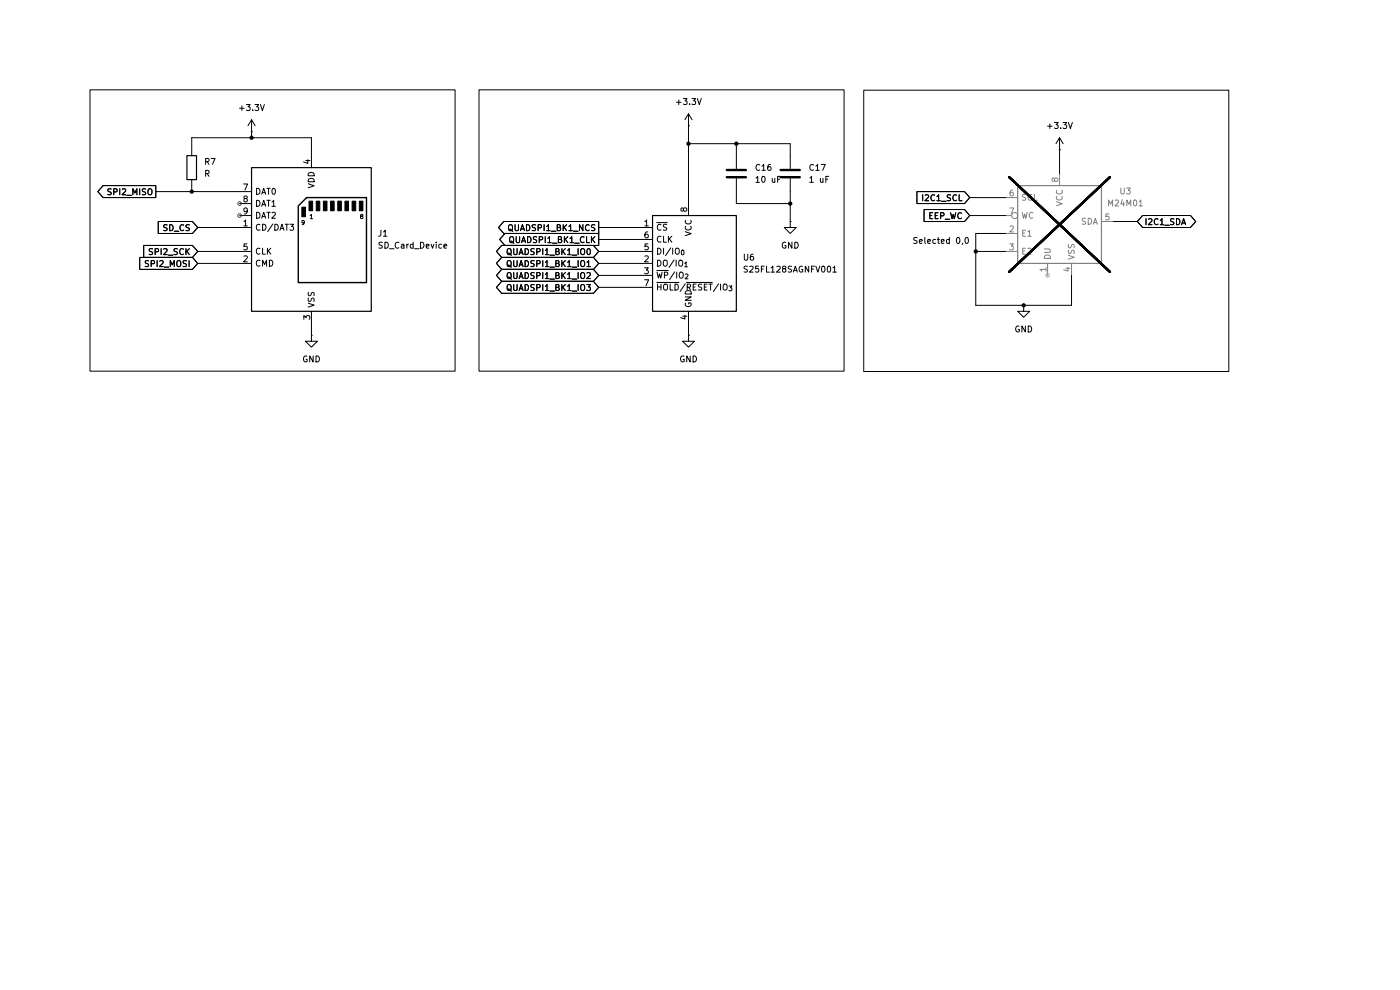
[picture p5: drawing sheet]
(kicad_sch
 (version 20250114)
 (generator "eeschema")
 (generator_version "9.0")
 (paper "A4")
 (lib_symbols
  (symbol "Connector:SD_Card_Device" (exclude_from_sim no) (in_bom yes) (on_board yes)
   (property "Reference" "J" (at -11.938 17.018 0) (effects (font (size 1.27 1.27))))
   (property "Value" "SD_Card_Device" (at 9.144 -17.272 0) (effects (font (size 1.27 1.27))))
   (property "Footprint" "" (at 0 0 0) (effects (font (size 1.27 1.27)) (hide yes)))
   (property "Datasheet" "http://www.convict.lu/pdf/ProdManualSDCardv1.9.pdf" (at 0 0 0) (effects (font (size 1.27 1.27)) (hide yes)))
   (property "Description" "SD card device/card" (at 0 0 0) (effects (font (size 1.27 1.27)) (hide yes)))
   (symbol "SD_Card_Device_0_1"
    (rectangle (start -2.032 6.858) (end -1.27 4.826) (stroke (width 0) (type default)) (fill (type outline)))
    (rectangle (start -0.508 8.128) (end 0.254 6.096) (stroke (width 0) (type default)) (fill (type outline)))
    (rectangle (start 1.016 8.128) (end 1.778 6.096) (stroke (width 0) (type default)) (fill (type outline)))
    (rectangle (start 2.54 8.128) (end 3.302 6.096) (stroke (width 0) (type default)) (fill (type outline)))
    (rectangle (start 4.064 8.128) (end 4.826 6.096) (stroke (width 0) (type default)) (fill (type outline)))
    (rectangle (start 5.588 8.128) (end 6.35 6.096) (stroke (width 0) (type default)) (fill (type outline)))
    (rectangle (start 7.112 8.128) (end 7.874 6.096) (stroke (width 0) (type default)) (fill (type outline)))
    (rectangle (start 8.636 8.128) (end 9.398 6.096) (stroke (width 0) (type default)) (fill (type outline)))
    (rectangle (start 10.16 8.128) (end 10.922 6.096) (stroke (width 0) (type default)) (fill (type outline))))
   (symbol "SD_Card_Device_1_1"
    (rectangle (start -12.7 15.24) (end 12.7 -15.24) (stroke (width 0.254) (type default)) (fill (type background)))
    (polyline (pts (xy -1.016 8.89) (xy 11.684 8.89) (xy 11.684 -9.144) (xy -2.794 -9.144) (xy -2.794 7.112) (xy -1.016 8.89)) (stroke (width 0.3) (type default)) (fill (type none)))
    (text "9" (at -1.778 3.556 0) (effects (font (size 0.9 0.9))))
    (text "1" (at 0 4.826 0) (effects (font (size 0.9 0.9))))
    (text "8" (at 10.668 4.826 0) (effects (font (size 0.9 0.9))))
    (pin bidirectional line (at -15.24 10.16 0) (length 2.54) (name "DAT0" (effects (font (size 1.27 1.27)))) (number "7" (effects (font (size 1.27 1.27)))))
    (pin bidirectional line (at -15.24 7.62 0) (length 2.54) (name "DAT1" (effects (font (size 1.27 1.27)))) (number "8" (effects (font (size 1.27 1.27)))))
    (pin bidirectional line (at -15.24 5.08 0) (length 2.54) (name "DAT2" (effects (font (size 1.27 1.27)))) (number "9" (effects (font (size 1.27 1.27)))))
    (pin bidirectional line (at -15.24 2.54 0) (length 2.54) (name "CD/DAT3" (effects (font (size 1.27 1.27)))) (number "1" (effects (font (size 1.27 1.27)))))
    (pin input line (at -15.24 -2.54 0) (length 2.54) (name "CLK" (effects (font (size 1.27 1.27)))) (number "5" (effects (font (size 1.27 1.27)))))
    (pin bidirectional line (at -15.24 -5.08 0) (length 2.54) (name "CMD" (effects (font (size 1.27 1.27)))) (number "2" (effects (font (size 1.27 1.27)))))
    (pin power_in line (at 0 17.78 270) (length 2.54) (name "VDD" (effects (font (size 1.27 1.27)))) (number "4" (effects (font (size 1.27 1.27)))))
    (pin power_in line (at 0 -17.78 90) (length 2.54) (name "VSS" (effects (font (size 1.27 1.27)))) (number "3" (effects (font (size 1.27 1.27)))))
    (pin passive line (at 0 -17.78 90) (length 2.54) (hide yes) (name "VSS" (effects (font (size 1.27 1.27)))) (number "6" (effects (font (size 1.27 1.27))))))
   (embedded_fonts no))
  (symbol "Device:C"
   (pin_numbers (hide yes))
   (pin_names
    (offset 0.254)) (exclude_from_sim no) (in_bom yes) (on_board yes)
   (property "Reference" "C" (at 0.635 2.54 0) (effects (font (size 1.27 1.27)) (justify left)))
   (property "Value" "C" (at 0.635 -2.54 0) (effects (font (size 1.27 1.27)) (justify left)))
   (property "Footprint" "" (at 0.9652 -3.81 0) (effects (font (size 1.27 1.27)) (hide yes)))
   (property "Datasheet" "~" (at 0 0 0) (effects (font (size 1.27 1.27)) (hide yes)))
   (property "Description" "Unpolarized capacitor" (at 0 0 0) (effects (font (size 1.27 1.27)) (hide yes)))
   (symbol "C_0_1"
    (polyline (pts (xy -2.032 0.762) (xy 2.032 0.762)) (stroke (width 0.508) (type default)) (fill (type none)))
    (polyline (pts (xy -2.032 -0.762) (xy 2.032 -0.762)) (stroke (width 0.508) (type default)) (fill (type none))))
   (symbol "C_1_1"
    (pin passive line (at 0 3.81 270) (length 2.794) (name "~" (effects (font (size 1.27 1.27)))) (number "1" (effects (font (size 1.27 1.27)))))
    (pin passive line (at 0 -3.81 90) (length 2.794) (name "~" (effects (font (size 1.27 1.27)))) (number "2" (effects (font (size 1.27 1.27))))))
   (embedded_fonts no))
  (symbol "Device:R"
   (pin_numbers (hide yes))
   (pin_names
    (offset 0)) (exclude_from_sim no) (in_bom yes) (on_board yes)
   (property "Reference" "R" (at 2.032 0 90) (effects (font (size 1.27 1.27))))
   (property "Value" "R" (at 0 0 90) (effects (font (size 1.27 1.27))))
   (property "Footprint" "" (at -1.778 0 90) (effects (font (size 1.27 1.27)) (hide yes)))
   (property "Datasheet" "~" (at 0 0 0) (effects (font (size 1.27 1.27)) (hide yes)))
   (property "Description" "Resistor" (at 0 0 0) (effects (font (size 1.27 1.27)) (hide yes)))
   (symbol "R_0_1"
    (rectangle (start -1.016 -2.54) (end 1.016 2.54) (stroke (width 0.254) (type default)) (fill (type none))))
   (symbol "R_1_1"
    (pin passive line (at 0 3.81 270) (length 1.27) (name "~" (effects (font (size 1.27 1.27)))) (number "1" (effects (font (size 1.27 1.27)))))
    (pin passive line (at 0 -3.81 90) (length 1.27) (name "~" (effects (font (size 1.27 1.27)))) (number "2" (effects (font (size 1.27 1.27))))))
   (embedded_fonts no))
  (symbol "Private_library:M24M01" (exclude_from_sim no) (in_bom yes) (on_board yes)
   (property "Reference" "U" (at 0 17.272 0) (effects (font (size 1.27 1.27))))
   (property "Value" "M24M01" (at -0.508 14.224 0) (effects (font (size 1.27 1.27))))
   (property "Footprint" "Package_SO:SOIC-8_5.3x5.3mm_P1.27mm" (at -0.508 -18.796 0) (effects (font (size 1.27 1.27)) (hide yes)))
   (property "Datasheet" "https://www.st.com/resource/en/datasheet/m24m01-df.pdf" (at 0.254 -23.368 0) (effects (font (size 1.27 1.27)) (hide yes)))
   (property "Description" "" (at 0 0 0) (effects (font (size 1.27 1.27)) (hide yes)))
   (symbol "M24M01_1_1"
    (rectangle (start -8.89 7.62) (end 8.89 -8.89) (stroke (width 0.254) (type default)) (fill (type background)))
    (pin input line (at -11.43 5.08 0) (length 2.54) (name "SCL" (effects (font (size 1.27 1.27)))) (number "6" (effects (font (size 1.27 1.27)))))
    (pin input inverted (at -11.43 1.27 0) (length 2.54) (name "WC" (effects (font (size 1.27 1.27)))) (number "7" (effects (font (size 1.27 1.27)))))
    (pin input line (at -11.43 -2.54 0) (length 2.54) (name "E1" (effects (font (size 1.27 1.27)))) (number "2" (effects (font (size 1.27 1.27)))))
    (pin input line (at -11.43 -6.35 0) (length 2.54) (name "E2" (effects (font (size 1.27 1.27)))) (number "3" (effects (font (size 1.27 1.27)))))
    (pin input line (at -2.54 -11.43 90) (length 2.54) (name "DU" (effects (font (size 1.27 1.27)))) (number "1" (effects (font (size 1.27 1.27)))))
    (pin power_in line (at 0 10.16 270) (length 2.54) (name "VCC" (effects (font (size 1.27 1.27)))) (number "8" (effects (font (size 1.27 1.27)))))
    (pin power_in line (at 2.54 -11.43 90) (length 2.54) (name "VSS" (effects (font (size 1.27 1.27)))) (number "4" (effects (font (size 1.27 1.27)))))
    (pin bidirectional line (at 11.43 0 180) (length 2.54) (name "SDA" (effects (font (size 1.27 1.27)))) (number "5" (effects (font (size 1.27 1.27))))))
   (embedded_fonts no))
  (symbol "Private_library:S25FL128SAGNFV001" (exclude_from_sim no) (in_bom yes) (on_board yes)
   (property "Reference" "U" (at -6.35 11.43 0) (effects (font (size 1.27 1.27))))
   (property "Value" "S25FL128SAGNFV001" (at 7.62 11.43 0) (effects (font (size 1.27 1.27))))
   (property "Footprint" "Package_SON:WSON-8-1EP_6x5mm_P1.27mm_EP3.4x4.3mm" (at -0.254 -16.51 0) (effects (font (size 1.27 1.27)) (hide yes)))
   (property "Datasheet" "https://www.infineon.com/assets/row/public/documents/10/49/infineon-s25fl128s-s25fl256s-128-mb-16-mb-256-mb-32-mb-fl-s-flash-spi-multi-io-3-v-datasheet-en.pdf" (at 0.254 -21.336 0) (effects (font (size 1.27 1.27)) (hide yes)))
   (property "Description" "Serial Flash Memory, Standard/Dual/Quad SPI, 2.7-3.6V, SOIC-8 (208 mil)" (at -0.254 -26.416 0) (effects (font (size 1.27 1.27)) (hide yes)))
   (symbol "S25FL128SAGNFV001_0_1"
    (rectangle (start -7.62 10.16) (end 10.16 -10.16) (stroke (width 0.254) (type default)) (fill (type background))))
   (symbol "S25FL128SAGNFV001_1_1"
    (pin input line (at -10.16 7.62 0) (length 2.54) (name "~{CS}" (effects (font (size 1.27 1.27)))) (number "1" (effects (font (size 1.27 1.27)))))
    (pin input line (at -10.16 5.08 0) (length 2.54) (name "CLK" (effects (font (size 1.27 1.27)))) (number "6" (effects (font (size 1.27 1.27)))))
    (pin bidirectional line (at -10.16 2.54 0) (length 2.54) (name "DI/IO_{0}" (effects (font (size 1.27 1.27)))) (number "5" (effects (font (size 1.27 1.27)))))
    (pin bidirectional line (at -10.16 0 0) (length 2.54) (name "DO/IO_{1}" (effects (font (size 1.27 1.27)))) (number "2" (effects (font (size 1.27 1.27)))))
    (pin bidirectional line (at -10.16 -2.54 0) (length 2.54) (name "~{WP}/IO_{2}" (effects (font (size 1.27 1.27)))) (number "3" (effects (font (size 1.27 1.27)))))
    (pin bidirectional line (at -10.16 -5.08 0) (length 2.54) (name "~{HOLD}/~{RESET}/IO_{3}" (effects (font (size 1.27 1.27)))) (number "7" (effects (font (size 1.27 1.27)))))
    (pin power_in line (at 0 12.7 270) (length 2.54) (name "VCC" (effects (font (size 1.27 1.27)))) (number "8" (effects (font (size 1.27 1.27)))))
    (pin power_in line (at 0 -12.7 90) (length 2.54) (name "GND" (effects (font (size 1.27 1.27)))) (number "4" (effects (font (size 1.27 1.27))))))
   (embedded_fonts no))
  (symbol "power:+3.3V"
   (power)
   (pin_numbers (hide yes))
   (pin_names
    (offset 0) (hide yes)) (exclude_from_sim no) (in_bom yes) (on_board yes)
   (property "Reference" "#PWR" (at 0 -3.81 0) (effects (font (size 1.27 1.27)) (hide yes)))
   (property "Value" "+3.3V" (at 0 3.556 0) (effects (font (size 1.27 1.27))))
   (property "Footprint" "" (at 0 0 0) (effects (font (size 1.27 1.27)) (hide yes)))
   (property "Datasheet" "" (at 0 0 0) (effects (font (size 1.27 1.27)) (hide yes)))
   (property "Description" "Power symbol creates a global label with name \"+3.3V\"" (at 0 0 0) (effects (font (size 1.27 1.27)) (hide yes)))
   (symbol "+3.3V_0_1"
    (polyline (pts (xy -0.762 1.27) (xy 0 2.54)) (stroke (width 0) (type default)) (fill (type none)))
    (polyline (pts (xy 0 2.54) (xy 0.762 1.27)) (stroke (width 0) (type default)) (fill (type none)))
    (polyline (pts (xy 0 0) (xy 0 2.54)) (stroke (width 0) (type default)) (fill (type none))))
   (symbol "+3.3V_1_1"
    (pin power_in line (at 0 0 90) (length 0) (name "~" (effects (font (size 1.27 1.27)))) (number "1" (effects (font (size 1.27 1.27))))))
   (embedded_fonts no))
  (symbol "power:GND"
   (power)
   (pin_numbers (hide yes))
   (pin_names
    (offset 0) (hide yes)) (exclude_from_sim no) (in_bom yes) (on_board yes)
   (property "Reference" "#PWR" (at 0 -6.35 0) (effects (font (size 1.27 1.27)) (hide yes)))
   (property "Value" "GND" (at 0 -3.81 0) (effects (font (size 1.27 1.27))))
   (property "Footprint" "" (at 0 0 0) (effects (font (size 1.27 1.27)) (hide yes)))
   (property "Datasheet" "" (at 0 0 0) (effects (font (size 1.27 1.27)) (hide yes)))
   (property "Description" "Power symbol creates a global label with name \"GND\" , ground" (at 0 0 0) (effects (font (size 1.27 1.27)) (hide yes)))
   (symbol "GND_0_1"
    (polyline (pts (xy 0 0) (xy 0 -1.27) (xy 1.27 -1.27) (xy 0 -2.54) (xy -1.27 -1.27) (xy 0 -1.27)) (stroke (width 0) (type default)) (fill (type none))))
   (symbol "GND_1_1"
    (pin power_in line (at 0 0 270) (length 0) (name "~" (effects (font (size 1.27 1.27)))) (number "1" (effects (font (size 1.27 1.27))))))
   (embedded_fonts no)))
 (rectangle
  (start 19.05 19.05)
  (end 96.52 78.74)
  (stroke (width 0) (type default))
  (fill (type none)))
 (rectangle
  (start 101.6 19.05)
  (end 179.07 78.74)
  (stroke (width 0) (type default))
  (fill (type none)))
 (rectangle
  (start 183.2335 19.1244)
  (end 260.7035 78.8144)
  (stroke (width 0) (type default))
  (fill (type none)))
 (text "Selected 0,0"
  (exclude_from_sim no)
  (at 199.644 51.308 0)
  (effects (font (size 1.27 1.27))))
 (junction
  (at 53.34 29.21)
  (diameter 0)
  (color 0 0 0 0))
 (junction
  (at 207.01 53.34)
  (diameter 0)
  (color 0 0 0 0))
 (junction
  (at 40.64 40.64)
  (diameter 0)
  (color 0 0 0 0))
 (junction
  (at 217.17 64.77)
  (diameter 0)
  (color 0 0 0 0))
 (junction
  (at 156.21 30.48)
  (diameter 0)
  (color 0 0 0 0))
 (junction
  (at 167.64 43.18)
  (diameter 0)
  (color 0 0 0 0))
 (junction
  (at 146.05 30.48)
  (diameter 0)
  (color 0 0 0 0))
 (wire
  (pts (xy 156.21 40.64) (xy 156.21 43.18))
  (stroke (width 0) (type default)))
 (wire
  (pts (xy 41.91 48.26) (xy 50.8 48.26))
  (stroke (width 0) (type default)))
 (wire
  (pts (xy 127 50.8) (xy 135.89 50.8))
  (stroke (width 0) (type default)))
 (wire
  (pts (xy 146.05 30.48) (xy 156.21 30.48))
  (stroke (width 0) (type default)))
 (wire
  (pts (xy 167.64 33.02) (xy 167.64 30.48))
  (stroke (width 0) (type default)))
 (wire
  (pts (xy 213.36 53.34) (xy 207.01 53.34))
  (stroke (width 0) (type default)))
 (wire
  (pts (xy 236.22 46.99) (xy 241.3 46.99))
  (stroke (width 0) (type default)))
 (wire
  (pts (xy 40.64 29.21) (xy 53.34 29.21))
  (stroke (width 0) (type default)))
 (wire
  (pts (xy 127 53.34) (xy 135.89 53.34))
  (stroke (width 0) (type default)))
 (wire
  (pts (xy 207.01 49.53) (xy 207.01 53.34))
  (stroke (width 0) (type default)))
 (wire
  (pts (xy 40.64 39.37) (xy 40.64 40.64))
  (stroke (width 0) (type default)))
 (wire
  (pts (xy 127 60.96) (xy 135.89 60.96))
  (stroke (width 0) (type default)))
 (wire
  (pts (xy 40.64 40.64) (xy 50.8 40.64))
  (stroke (width 0) (type default)))
 (wire
  (pts (xy 167.64 30.48) (xy 156.21 30.48))
  (stroke (width 0) (type default)))
 (wire
  (pts (xy 66.04 29.21) (xy 66.04 33.02))
  (stroke (width 0) (type default)))
 (wire
  (pts (xy 205.74 45.72) (xy 213.36 45.72))
  (stroke (width 0) (type default)))
 (wire
  (pts (xy 156.21 33.02) (xy 156.21 30.48))
  (stroke (width 0) (type default)))
 (wire
  (pts (xy 207.01 64.77) (xy 217.17 64.77))
  (stroke (width 0) (type default)))
 (wire
  (pts (xy 41.91 53.34) (xy 50.8 53.34))
  (stroke (width 0) (type default)))
 (wire
  (pts (xy 167.64 43.18) (xy 167.64 46.99))
  (stroke (width 0) (type default)))
 (wire
  (pts (xy 227.33 58.42) (xy 227.33 64.77))
  (stroke (width 0) (type default)))
 (wire
  (pts (xy 146.05 26.67) (xy 146.05 30.48))
  (stroke (width 0) (type default)))
 (wire
  (pts (xy 224.79 31.75) (xy 224.79 36.83))
  (stroke (width 0) (type default)))
 (wire
  (pts (xy 167.64 43.18) (xy 167.64 40.64))
  (stroke (width 0) (type default)))
 (wire
  (pts (xy 53.34 27.94) (xy 53.34 29.21))
  (stroke (width 0) (type default)))
 (wire
  (pts (xy 127 48.26) (xy 135.89 48.26))
  (stroke (width 0) (type default)))
 (wire
  (pts (xy 146.05 68.58) (xy 146.05 71.12))
  (stroke (width 0) (type default)))
 (wire
  (pts (xy 207.01 53.34) (xy 207.01 64.77))
  (stroke (width 0) (type default)))
 (wire
  (pts (xy 213.36 49.53) (xy 207.01 49.53))
  (stroke (width 0) (type default)))
 (wire
  (pts (xy 217.17 64.77) (xy 227.33 64.77))
  (stroke (width 0) (type default)))
 (wire
  (pts (xy 146.05 30.48) (xy 146.05 43.18))
  (stroke (width 0) (type default)))
 (wire
  (pts (xy 33.02 40.64) (xy 40.64 40.64))
  (stroke (width 0) (type default)))
 (wire
  (pts (xy 205.74 41.91) (xy 213.36 41.91))
  (stroke (width 0) (type default)))
 (wire
  (pts (xy 53.34 29.21) (xy 66.04 29.21))
  (stroke (width 0) (type default)))
 (wire
  (pts (xy 40.64 31.75) (xy 40.64 29.21))
  (stroke (width 0) (type default)))
 (wire
  (pts (xy 41.91 55.88) (xy 50.8 55.88))
  (stroke (width 0) (type default)))
 (wire
  (pts (xy 127 58.42) (xy 135.89 58.42))
  (stroke (width 0) (type default)))
 (wire
  (pts (xy 66.04 68.58) (xy 66.04 71.12))
  (stroke (width 0) (type default)))
 (wire
  (pts (xy 156.21 43.18) (xy 167.64 43.18))
  (stroke (width 0) (type default)))
 (wire
  (pts (xy 127 55.88) (xy 135.89 55.88))
  (stroke (width 0) (type default)))
 (global_label "I2C1_SCL"
  (shape input)
  (at 205.74 41.91 180)
  (fields_autoplaced yes)
  (effects (font (size 1.27 1.27)) (justify right))
  (property "Intersheetrefs" "${INTERSHEET_REFS}" (at 193.9858 41.91 0) (effects (font (size 1.27 1.27)) (justify right) (hide yes))))
 (global_label "QUADSPI1_BK1_IO3"
  (shape bidirectional)
  (at 127 60.96 180)
  (fields_autoplaced yes)
  (effects (font (size 1.27 1.27)) (justify right))
  (property "Intersheetrefs" "${INTERSHEET_REFS}" (at 104.7606 60.96 0) (effects (font (size 1.27 1.27)) (justify right) (hide yes))))
 (global_label "QUADSPI1_BK1_IO1"
  (shape bidirectional)
  (at 127 55.88 180)
  (fields_autoplaced yes)
  (effects (font (size 1.27 1.27)) (justify right))
  (property "Intersheetrefs" "${INTERSHEET_REFS}" (at 104.7606 55.88 0) (effects (font (size 1.27 1.27)) (justify right) (hide yes))))
 (global_label "SPI2_SCK"
  (shape input)
  (at 41.91 53.34 180)
  (fields_autoplaced yes)
  (effects (font (size 1.27 1.27)) (justify right))
  (property "Intersheetrefs" "${INTERSHEET_REFS}" (at 29.9139 53.34 0) (effects (font (size 1.27 1.27)) (justify right) (hide yes))))
 (global_label "QUADSPI1_BK1_NCS"
  (shape output)
  (at 127 48.26 180)
  (fields_autoplaced yes)
  (effects (font (size 1.27 1.27)) (justify right))
  (property "Intersheetrefs" "${INTERSHEET_REFS}" (at 105.2067 48.26 0) (effects (font (size 1.27 1.27)) (justify right) (hide yes))))
 (global_label "QUADSPI1_BK1_CLK"
  (shape output)
  (at 127 50.8 180)
  (fields_autoplaced yes)
  (effects (font (size 1.27 1.27)) (justify right))
  (property "Intersheetrefs" "${INTERSHEET_REFS}" (at 105.4486 50.8 0) (effects (font (size 1.27 1.27)) (justify right) (hide yes))))
 (global_label "QUADSPI1_BK1_IO0"
  (shape bidirectional)
  (at 127 53.34 180)
  (fields_autoplaced yes)
  (effects (font (size 1.27 1.27)) (justify right))
  (property "Intersheetrefs" "${INTERSHEET_REFS}" (at 104.7606 53.34 0) (effects (font (size 1.27 1.27)) (justify right) (hide yes))))
 (global_label "QUADSPI1_BK1_IO2"
  (shape bidirectional)
  (at 127 58.42 180)
  (fields_autoplaced yes)
  (effects (font (size 1.27 1.27)) (justify right))
  (property "Intersheetrefs" "${INTERSHEET_REFS}" (at 104.7606 58.42 0) (effects (font (size 1.27 1.27)) (justify right) (hide yes))))
 (global_label "SD_CS"
  (shape input)
  (at 41.91 48.26 180)
  (fields_autoplaced yes)
  (effects (font (size 1.27 1.27)) (justify right))
  (property "Intersheetrefs" "${INTERSHEET_REFS}" (at 32.9982 48.26 0) (effects (font (size 1.27 1.27)) (justify right) (hide yes))))
 (global_label "I2C1_SDA"
  (shape bidirectional)
  (at 241.3 46.99 0)
  (fields_autoplaced yes)
  (effects (font (size 1.27 1.27)) (justify left))
  (property "Intersheetrefs" "${INTERSHEET_REFS}" (at 254.226 46.99 0) (effects (font (size 1.27 1.27)) (justify left) (hide yes))))
 (global_label "SPI2_MOSI"
  (shape input)
  (at 41.91 55.88 180)
  (fields_autoplaced yes)
  (effects (font (size 1.27 1.27)) (justify right))
  (property "Intersheetrefs" "${INTERSHEET_REFS}" (at 29.0672 55.88 0) (effects (font (size 1.27 1.27)) (justify right) (hide yes))))
 (global_label "SPI2_MISO"
  (shape output)
  (at 33.02 40.64 180)
  (fields_autoplaced yes)
  (effects (font (size 1.27 1.27)) (justify right))
  (property "Intersheetrefs" "${INTERSHEET_REFS}" (at 20.1772 40.64 0) (effects (font (size 1.27 1.27)) (justify right) (hide yes))))
 (global_label "EEP_WC"
  (shape input)
  (at 205.74 45.72 180)
  (fields_autoplaced yes)
  (effects (font (size 1.27 1.27)) (justify right))
  (property "Intersheetrefs" "${INTERSHEET_REFS}" (at 195.4978 45.72 0) (effects (font (size 1.27 1.27)) (justify right) (hide yes))))
 (symbol
  (lib_id "power:GND")
  (at 167.64 46.99 0)
  (unit 1)
  (exclude_from_sim no)
  (in_bom yes)
  (on_board yes)
  (dnp no)
  (fields_autoplaced yes)
  (property "Reference" "#PWR047" (at 167.64 53.34 0) (effects (font (size 1.27 1.27)) (hide yes)))
  (property "Value" "GND" (at 167.64 52.07 0) (effects (font (size 1.27 1.27))))
  (property "Footprint" "" (at 167.64 46.99 0) (effects (font (size 1.27 1.27)) (hide yes)))
  (property "Datasheet" "" (at 167.64 46.99 0) (effects (font (size 1.27 1.27)) (hide yes)))
  (property "Description" "Power symbol creates a global label with name \"GND\" , ground" (at 167.64 46.99 0) (effects (font (size 1.27 1.27)) (hide yes)))
  (pin "1"))
 (symbol
  (lib_id "power:GND")
  (at 66.04 71.12 0)
  (unit 1)
  (exclude_from_sim no)
  (in_bom yes)
  (on_board yes)
  (dnp no)
  (fields_autoplaced yes)
  (property "Reference" "#PWR031" (at 66.04 77.47 0) (effects (font (size 1.27 1.27)) (hide yes)))
  (property "Value" "GND" (at 66.04 76.2 0) (effects (font (size 1.27 1.27))))
  (property "Footprint" "" (at 66.04 71.12 0) (effects (font (size 1.27 1.27)) (hide yes)))
  (property "Datasheet" "" (at 66.04 71.12 0) (effects (font (size 1.27 1.27)) (hide yes)))
  (property "Description" "Power symbol creates a global label with name \"GND\" , ground" (at 66.04 71.12 0) (effects (font (size 1.27 1.27)) (hide yes)))
  (pin "1"))
 (symbol
  (lib_id "Private_library:S25FL128SAGNFV001")
  (at 146.05 55.88 0)
  (unit 1)
  (exclude_from_sim no)
  (in_bom yes)
  (on_board yes)
  (dnp no)
  (fields_autoplaced yes)
  (property "Reference" "U6" (at 157.48 54.6099 0) (effects (font (size 1.27 1.27)) (justify left)))
  (property "Value" "S25FL128SAGNFV001" (at 157.48 57.1499 0) (effects (font (size 1.27 1.27)) (justify left)))
  (property "Footprint" "Package_SON:WSON-8-1EP_6x5mm_P1.27mm_EP3.4x4.3mm" (at 145.796 72.39 0) (effects (font (size 1.27 1.27)) (hide yes)))
  (property "Datasheet" "https://www.infineon.com/assets/row/public/documents/10/49/infineon-s25fl128s-s25fl256s-128-mb-16-mb-256-mb-32-mb-fl-s-flash-spi-multi-io-3-v-datasheet-en.pdf" (at 146.304 77.216 0) (effects (font (size 1.27 1.27)) (hide yes)))
  (property "Description" "Serial Flash Memory, Standard/Dual/Quad SPI, 2.7-3.6V, SOIC-8 (208 mil)" (at 145.796 82.296 0) (effects (font (size 1.27 1.27)) (hide yes)))
  (pin "3")
  (pin "6")
  (pin "2")
  (pin "1")
  (pin "5")
  (pin "7")
  (pin "8")
  (pin "4"))
 (symbol
  (lib_id "power:+3.3V")
  (at 146.05 26.67 0)
  (unit 1)
  (exclude_from_sim no)
  (in_bom yes)
  (on_board yes)
  (dnp no)
  (fields_autoplaced yes)
  (property "Reference" "#PWR046" (at 146.05 30.48 0) (effects (font (size 1.27 1.27)) (hide yes)))
  (property "Value" "+3.3V" (at 146.05 21.59 0) (effects (font (size 1.27 1.27))))
  (property "Footprint" "" (at 146.05 26.67 0) (effects (font (size 1.27 1.27)) (hide yes)))
  (property "Datasheet" "" (at 146.05 26.67 0) (effects (font (size 1.27 1.27)) (hide yes)))
  (property "Description" "Power symbol creates a global label with name \"+3.3V\"" (at 146.05 26.67 0) (effects (font (size 1.27 1.27)) (hide yes)))
  (pin "1"))
 (symbol
  (lib_id "Private_library:M24M01")
  (at 224.79 46.99 0)
  (unit 1)
  (exclude_from_sim no)
  (in_bom yes)
  (on_board no)
  (dnp yes)
  (fields_autoplaced yes)
  (property "Reference" "U3" (at 238.76 40.5698 0) (effects (font (size 1.27 1.27))))
  (property "Value" "M24M01" (at 238.76 43.1098 0) (effects (font (size 1.27 1.27))))
  (property "Footprint" "Package_SO:SOIC-8_5.3x5.3mm_P1.27mm" (at 224.282 65.786 0) (effects (font (size 1.27 1.27)) (hide yes)))
  (property "Datasheet" "https://www.st.com/resource/en/datasheet/m24m01-df.pdf" (at 225.044 70.358 0) (effects (font (size 1.27 1.27)) (hide yes)))
  (property "Description" "" (at 224.79 46.99 0) (effects (font (size 1.27 1.27)) (hide yes)))
  (pin "3")
  (pin "4")
  (pin "7")
  (pin "6")
  (pin "8")
  (pin "2")
  (pin "1")
  (pin "5"))
 (symbol
  (lib_id "Device:C")
  (at 167.64 36.83 0)
  (unit 1)
  (exclude_from_sim no)
  (in_bom yes)
  (on_board yes)
  (dnp no)
  (fields_autoplaced yes)
  (property "Reference" "C17" (at 171.45 35.5599 0) (effects (font (size 1.27 1.27)) (justify left)))
  (property "Value" "1 uF" (at 171.45 38.0999 0) (effects (font (size 1.27 1.27)) (justify left)))
  (property "Footprint" "Capacitor_SMD:C_0805_2012Metric" (at 168.6052 40.64 0) (effects (font (size 1.27 1.27)) (hide yes)))
  (property "Datasheet" "~" (at 167.64 36.83 0) (effects (font (size 1.27 1.27)) (hide yes)))
  (property "Description" "Unpolarized capacitor" (at 167.64 36.83 0) (effects (font (size 1.27 1.27)) (hide yes)))
  (pin "2")
  (pin "1"))
 (symbol
  (lib_id "Device:R")
  (at 40.64 35.56 180)
  (unit 1)
  (exclude_from_sim no)
  (in_bom yes)
  (on_board yes)
  (dnp no)
  (fields_autoplaced yes)
  (property "Reference" "R7" (at 43.18 34.2899 0) (effects (font (size 1.27 1.27)) (justify right)))
  (property "Value" "R" (at 43.18 36.8299 0) (effects (font (size 1.27 1.27)) (justify right)))
  (property "Footprint" "Resistor_SMD:R_0805_2012Metric" (at 42.418 35.56 90) (effects (font (size 1.27 1.27)) (hide yes)))
  (property "Datasheet" "~" (at 40.64 35.56 0) (effects (font (size 1.27 1.27)) (hide yes)))
  (property "Description" "Resistor" (at 40.64 35.56 0) (effects (font (size 1.27 1.27)) (hide yes)))
  (pin "1")
  (pin "2"))
 (symbol
  (lib_id "power:+3.3V")
  (at 224.79 31.75 0)
  (unit 1)
  (exclude_from_sim no)
  (in_bom yes)
  (on_board yes)
  (dnp no)
  (fields_autoplaced yes)
  (property "Reference" "#PWR029" (at 224.79 35.56 0) (effects (font (size 1.27 1.27)) (hide yes)))
  (property "Value" "+3.3V" (at 224.79 26.67 0) (effects (font (size 1.27 1.27))))
  (property "Footprint" "" (at 224.79 31.75 0) (effects (font (size 1.27 1.27)) (hide yes)))
  (property "Datasheet" "" (at 224.79 31.75 0) (effects (font (size 1.27 1.27)) (hide yes)))
  (property "Description" "Power symbol creates a global label with name \"+3.3V\"" (at 224.79 31.75 0) (effects (font (size 1.27 1.27)) (hide yes)))
  (pin "1"))
 (symbol
  (lib_id "Connector:SD_Card_Device")
  (at 66.04 50.8 0)
  (unit 1)
  (exclude_from_sim no)
  (in_bom yes)
  (on_board yes)
  (dnp no)
  (fields_autoplaced yes)
  (property "Reference" "J1" (at 80.01 49.5299 0) (effects (font (size 1.27 1.27)) (justify left)))
  (property "Value" "SD_Card_Device" (at 80.01 52.0699 0) (effects (font (size 1.27 1.27)) (justify left)))
  (property "Footprint" "Private_library:112J-TDAR-R01_ATT" (at 66.04 50.8 0) (effects (font (size 1.27 1.27)) (hide yes)))
  (property "Datasheet" "http://www.convict.lu/pdf/ProdManualSDCardv1.9.pdf" (at 66.04 50.8 0) (effects (font (size 1.27 1.27)) (hide yes)))
  (property "Description" "SD card device/card" (at 66.04 50.8 0) (effects (font (size 1.27 1.27)) (hide yes)))
  (pin "1")
  (pin "5")
  (pin "2")
  (pin "4")
  (pin "9")
  (pin "3")
  (pin "8")
  (pin "7")
  (pin "6"))
 (symbol
  (lib_id "power:GND")
  (at 146.05 71.12 0)
  (unit 1)
  (exclude_from_sim no)
  (in_bom yes)
  (on_board yes)
  (dnp no)
  (fields_autoplaced yes)
  (property "Reference" "#PWR045" (at 146.05 77.47 0) (effects (font (size 1.27 1.27)) (hide yes)))
  (property "Value" "GND" (at 146.05 76.2 0) (effects (font (size 1.27 1.27))))
  (property "Footprint" "" (at 146.05 71.12 0) (effects (font (size 1.27 1.27)) (hide yes)))
  (property "Datasheet" "" (at 146.05 71.12 0) (effects (font (size 1.27 1.27)) (hide yes)))
  (property "Description" "Power symbol creates a global label with name \"GND\" , ground" (at 146.05 71.12 0) (effects (font (size 1.27 1.27)) (hide yes)))
  (pin "1"))
 (symbol
  (lib_id "power:GND")
  (at 217.17 64.77 0)
  (unit 1)
  (exclude_from_sim no)
  (in_bom yes)
  (on_board yes)
  (dnp no)
  (fields_autoplaced yes)
  (property "Reference" "#PWR030" (at 217.17 71.12 0) (effects (font (size 1.27 1.27)) (hide yes)))
  (property "Value" "GND" (at 217.17 69.85 0) (effects (font (size 1.27 1.27))))
  (property "Footprint" "" (at 217.17 64.77 0) (effects (font (size 1.27 1.27)) (hide yes)))
  (property "Datasheet" "" (at 217.17 64.77 0) (effects (font (size 1.27 1.27)) (hide yes)))
  (property "Description" "Power symbol creates a global label with name \"GND\" , ground" (at 217.17 64.77 0) (effects (font (size 1.27 1.27)) (hide yes)))
  (pin "1"))
 (symbol
  (lib_id "Device:C")
  (at 156.21 36.83 0)
  (unit 1)
  (exclude_from_sim no)
  (in_bom yes)
  (on_board yes)
  (dnp no)
  (fields_autoplaced yes)
  (property "Reference" "C16" (at 160.02 35.5599 0) (effects (font (size 1.27 1.27)) (justify left)))
  (property "Value" "10 uF" (at 160.02 38.0999 0) (effects (font (size 1.27 1.27)) (justify left)))
  (property "Footprint" "Capacitor_SMD:C_1206_3216Metric" (at 157.1752 40.64 0) (effects (font (size 1.27 1.27)) (hide yes)))
  (property "Datasheet" "~" (at 156.21 36.83 0) (effects (font (size 1.27 1.27)) (hide yes)))
  (property "Description" "Unpolarized capacitor" (at 156.21 36.83 0) (effects (font (size 1.27 1.27)) (hide yes)))
  (pin "2")
  (pin "1"))
 (symbol
  (lib_id "power:+3.3V")
  (at 53.34 27.94 0)
  (unit 1)
  (exclude_from_sim no)
  (in_bom yes)
  (on_board yes)
  (dnp no)
  (fields_autoplaced yes)
  (property "Reference" "#PWR028" (at 53.34 31.75 0) (effects (font (size 1.27 1.27)) (hide yes)))
  (property "Value" "+3.3V" (at 53.34 22.86 0) (effects (font (size 1.27 1.27))))
  (property "Footprint" "" (at 53.34 27.94 0) (effects (font (size 1.27 1.27)) (hide yes)))
  (property "Datasheet" "" (at 53.34 27.94 0) (effects (font (size 1.27 1.27)) (hide yes)))
  (property "Description" "Power symbol creates a global label with name \"+3.3V\"" (at 53.34 27.94 0) (effects (font (size 1.27 1.27)) (hide yes)))
  (pin "1")))
